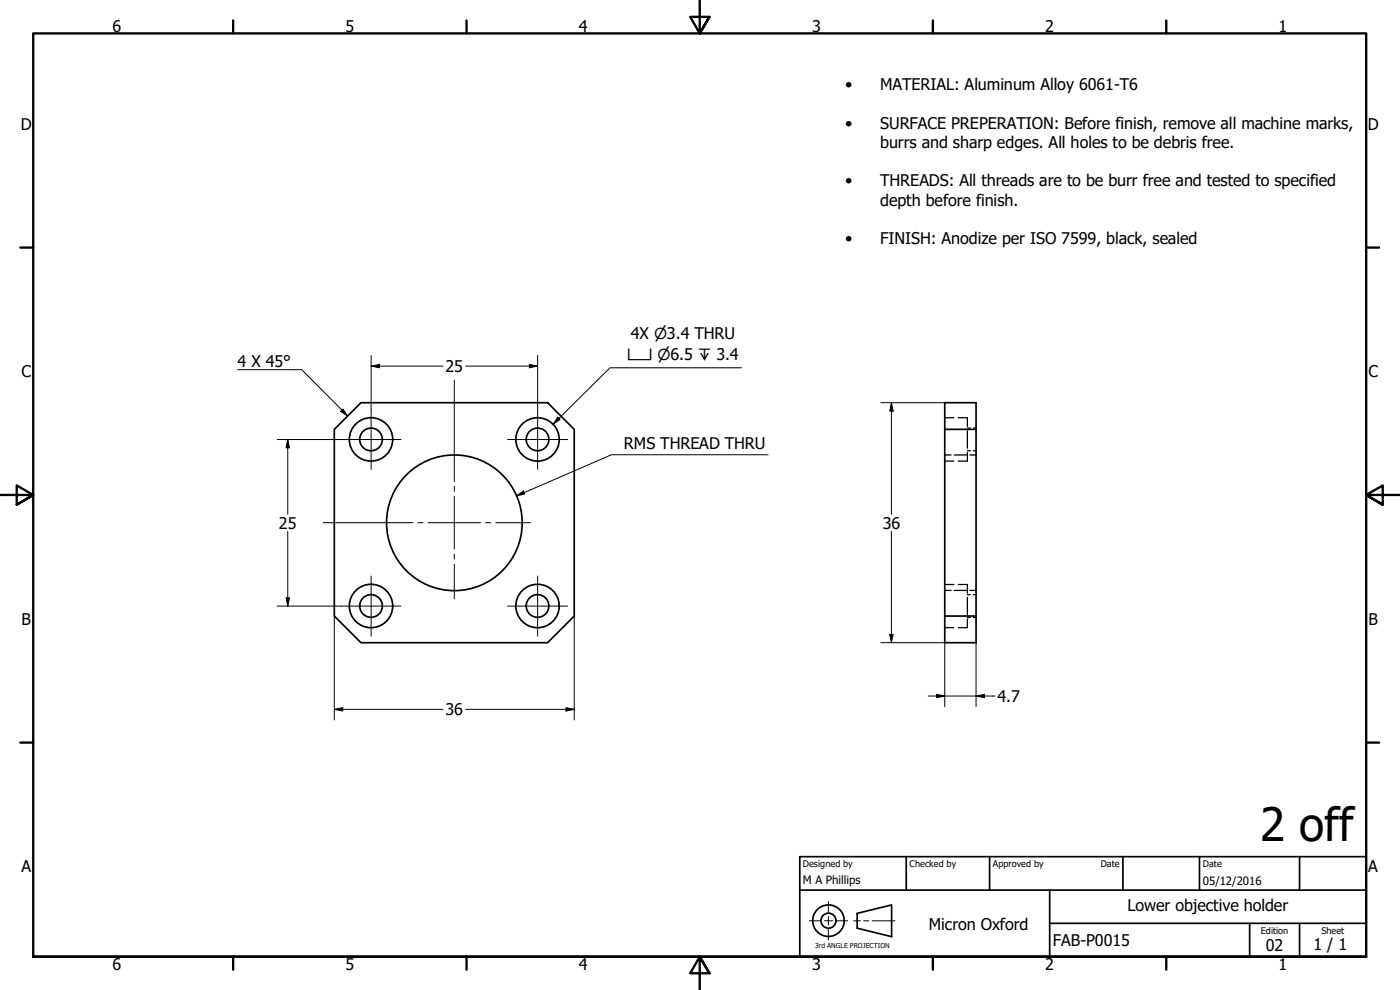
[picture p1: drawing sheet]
<svg xmlns="http://www.w3.org/2000/svg" width="420mm" height="297mm" viewBox="0 0 420 297" stroke-linecap="round" stroke-linejoin="round" font-family="sans-serif">
<!-- layer: Visible (ISO) -->
<g fill="none" stroke="#000" stroke-width=".51">
<path d="M100.3 128.8l8-8h56l8 8v56l-8 8h-56l-8-8zM283.5 120.8h9.4v72h-9.4zM283.5 128.8h9.4M283.5 184.8h9.4"/>
<circle cx="111.3" cy="131.8" r="6.5"/>
<circle cx="111.3" cy="131.8" r="3.4"/>
<circle cx="161.3" cy="131.8" r="6.5"/>
<circle cx="161.3" cy="131.8" r="3.4"/>
<circle cx="136.4" cy="156.9" r="20.4"/>
<circle cx="111.3" cy="181.8" r="6.5"/>
<circle cx="111.3" cy="181.8" r="3.4"/>
<circle cx="161.3" cy="181.8" r="6.5"/>
<circle cx="161.3" cy="181.8" r="3.4"/>
</g>
<!-- layer: Hidden (ISO) -->
<g fill="none" stroke="#000" stroke-width=".38">
<path d="M283.5 138.4h2.8M283.5 125.3h2.8M283.5 136.5h1.9M286.4 136.5h3.7M287.6 125.3h2.7v2.6M290.3 129.3v5.2M290.3 135.7v2.7h-2.7M290.3 135.2h.9M290.3 128.4h.9M291.1 136.5h1.8M292.1 135.2h.8M292.1 128.4h.8"/>
<path d="M283.5 175.4h2.8M283.5 177.2h1.9M286.4 177.2h3.7M287.6 175.4h2.7v2.6M290.3 179.2v5.3M290.3 178.4h.9M291.1 177.2h1.8M292.1 178.4h.8M283.5 188.3h2.8M290.3 185.7v2.6h-2.7M290.3 185.3h.9M292.1 185.3h.8"/>
</g>
<!-- layer: Border (ISO) -->
<g fill="none" stroke="#000" stroke-width=".7">
<path d="M70 6.1v3.9M140 6.1v3.9M210 0v10l-2.9-4.9h5.8l-2.9 4.9 2.9-4.9M280 6.1v3.9M350 6.1v3.9M6.1 74.3h3.9M410 74.3h3.9M0 148.5h10l-5-2.8v5.7l5-2.9-5 2.9M420 148.5h-10l5-2.8v5.7l-5-2.9 5 2.9M6.1 222.8h3.9M410 222.8h3.9M10 287.1v-277.1h400v277.1h-400h400"/>
<path d="M70 287.1v3.8M140 287.1v3.8M212.9 292l-2.9-4.9 2.9 4.9h-5.8l2.9-4.9v9.9M280 287.1v3.8M350 287.1v3.8"/>
</g>
<!-- layer: Sketch Geometry (ANSI) -->
<path d="M242.9 276.3h3.2M247.4 276.3h2.5M248.6 270.5v3.3M248.6 275v2.5M248.6 278.8v3.3M251.1 276.3h3.3M256.2 276.3h2.1M259.2 276.3h1.5M261.7 276.3h6.9" fill="none" stroke="#000" stroke-width=".3"/>
<g fill="none" stroke="#000" stroke-width=".51">
<path d="M257.2 274.1l10.4-2.6v9.5l-10.4-2.5z"/>
<circle cx="248.6" cy="276.2" r="4.7"/>
<circle cx="248.6" cy="276.2" r="2.25"/>
</g>
<!-- layer: Title (ISO) -->
<path d="M240 257h170v30.1h-170zM272 257v10.1M297 257v10.1M337 257v10.1M360 257v10.1M390 257v10.1M240 267.1h170M315 277h95M315 267.1v20M375 277v10.1M390 277v10.1" fill="none" stroke="#000" stroke-width=".51"/>
<!-- layer: Symbol (ISO) -->
<path d="M71.3 110.9h19.3l13.7 13.9M222.5 110.3h-39.4l-17.1 17M102.9 122.7l1.4 2.1-2.1-1.4zM167.4 125.1l.7 .7-2.1 1.5zM230.5 136.4h-47l-28.5 12.4M155 148.8l2.1-1.5 .4 1z" fill="none" stroke="#000" stroke-width=".3"/>
<g fill="#000">
<path d="M102.9 122.7l1.4 2.1-2.1-1.4z" fill-rule="evenodd"/>
<path d="M167.4 125.1l.7 .7-2.1 1.5z" fill-rule="evenodd"/>
<path d="M155 148.8l2.1-1.5 .4 1z" fill-rule="evenodd"/>
</g>
<!-- layer: Center Mark (ISO) -->
<g fill="none" stroke="#000" stroke-width=".3">
<path d="M136.3 114v30.4M102.4 131.9h17.9M111.4 122.9v17.9M152.3 131.9h18.1M161.4 122.9v17.9M97 156.8h27M125.4 156.8h1.5M128.5 156.8h15.8M136.3 145.9v1.5M136.3 149v15.8M145.7 156.8h1.6M148.8 156.8h10.4"/>
<path d="M111.4 172.8v18.1M136.3 166.2v1.6M136.3 169.3v10.4M161.4 172.8v18.1M102.4 181.8h17.9M152.3 181.8h18.1"/>
</g>
<!-- layer: Dimension (ISO) -->
<g fill="none" stroke="#000" stroke-width=".3">
<path d="M111.4 109.8l2.5-.5v1zM111.4 109.8h21.6M111.4 106.7v16.2M139.8 109.8h21.6M158.9 109.3l2.5 .5-2.5 .5zM161.4 106.7v16.2M83.2 131.9h19.2M86.4 131.9l.5 2.5h-1zM86.4 131.9v22.4M264.4 120.8h19.1M267.5 120.8l.5 2.6h-1zM267.5 120.8v33.5"/>
<path d="M86.4 159.4v22.4M267.5 159.4v33.4M85.9 179.4h1l-.5 2.4zM83.2 181.8h19.2M100.3 184.8v31.2M172.3 184.8v31.2M264.4 192.8h19.1v19.2M267 190.4h1l-.5 2.4zM292.9 192.8v19.2M100.3 212.8l2.6-.5v1zM100.3 212.8h32.7M139.8 212.8h32.5"/>
<path d="M169.9 212.3l2.4 .5-2.4 .5zM278.6 208.8h20M281.1 208.3l2.4 .5-2.4 .5zM292.9 208.8l2.6-.5v1z"/>
</g>
<g fill="#000">
<path d="M111.4 109.8l2.5-.5v1z" fill-rule="evenodd"/>
<path d="M158.9 109.3l2.5 .5-2.5 .5z" fill-rule="evenodd"/>
<path d="M86.4 131.9l.5 2.5h-1z" fill-rule="evenodd"/>
<path d="M267.5 120.8l.5 2.6h-1z" fill-rule="evenodd"/>
<path d="M85.9 179.4h1l-.5 2.4z" fill-rule="evenodd"/>
<path d="M267 190.4h1l-.5 2.4z" fill-rule="evenodd"/>
<path d="M100.3 212.8l2.6-.5v1z" fill-rule="evenodd"/>
<path d="M169.9 212.3l2.4 .5-2.4 .5z" fill-rule="evenodd"/>
<path d="M281.1 208.3l2.4 .5-2.4 .5z" fill-rule="evenodd"/>
<path d="M292.9 208.8l2.6-.5v1z" fill-rule="evenodd"/>
</g>
<text font-size="13.8" x="378.1" y="252.4">2 off</text>
<g font-size="4.8">
<text x="33.7" y="9.6">6</text>
<text x="103.7" y="9.6">5</text>
<text x="173.7" y="9.6">4</text>
<text x="243.7" y="9.6">3</text>
<text x="313.7" y="9.6">2</text>
<text x="383.7" y="9.6">1</text>
<text x="253.6" y="27.1">•</text>
<text x="264.2" y="27.1">MATERIAL: Aluminum Alloy 6061-T6</text>
<text x="6.2" y="38.9">D</text>
<text x="253.6" y="38.7">•</text>
<text x="264.2" y="38.7">SURFACE PREPERATION: Before finish, remove all machine marks,</text>
<text x="410.5" y="38.9">D</text>
<text x="264.2" y="44.4">burrs and sharp edges. All holes to be debris free.</text>
<text x="253.6" y="55.9">•</text>
<text x="264.2" y="55.9">THREADS: All threads are to be burr free and tested to specified</text>
<text x="264.2" y="61.7">depth before finish.</text>
<text x="253.6" y="73.2">•</text>
<text x="264.2" y="73.2">FINISH: Anodize per ISO 7599, black, sealed</text>
<text x="189.4" y="101.8">4X ⌀3.4 THRU</text>
<text x="6.4" y="113.1">C</text>
<text x="71.3" y="110.1">4 X 45°</text>
<text x="133.7" y="111.6">25</text>
<text x="410.7" y="113.1">C</text>
<text x="187.3" y="134.9">RMS THREAD THRU</text>
<text x="83.7" y="158.6">25</text>
<text x="264.9" y="158.6">36</text>
<text x="6.4" y="187.4">B</text>
<text x="410.7" y="187.4">B</text>
<text x="133.7" y="214.6">36</text>
<text x="299.4" y="210.6">4.7</text>
<text x="6.4" y="261.7">A</text>
<text x="410.7" y="261.7">A</text>
<text x="338.4" y="273.4">Lower objective holder</text>
<text x="278.8" y="279">Micron Oxford</text>
<text x="316" y="283.8">FAB-P0015</text>
<text x="379.9" y="285.3">02</text>
<text x="394.2" y="285">1 / 1</text>
<text x="33.7" y="290.9">6</text>
<text x="103.7" y="290.9">5</text>
<text x="173.7" y="290.9">4</text>
<text x="243.7" y="290.9">3</text>
<text x="313.7" y="290.9">2</text>
<text x="383.7" y="290.9">1</text>
</g>
<text font-size="4.6" x="188.2" y="107.9">⌴ ⌀6.5 ↧ 3.4</text>
<g font-size="3.4">
<text x="241" y="265.4">M A Phillips</text>
<text x="361" y="265.5">05/12/2016</text>
</g>
<g font-size="2.7">
<text x="241" y="260.1">Designed by</text>
<text x="273" y="260.1">Checked by</text>
<text x="298" y="260.1">Approved by</text>
<text x="330.3" y="260">Date</text>
<text x="361" y="260">Date</text>
<text x="378.4" y="280.1">Edition</text>
<text x="396.6" y="280.1">Sheet</text>
</g>
<text font-size="2" x="244.6" y="284.5">3rd ANGLE PROJECTION</text>
</svg>
